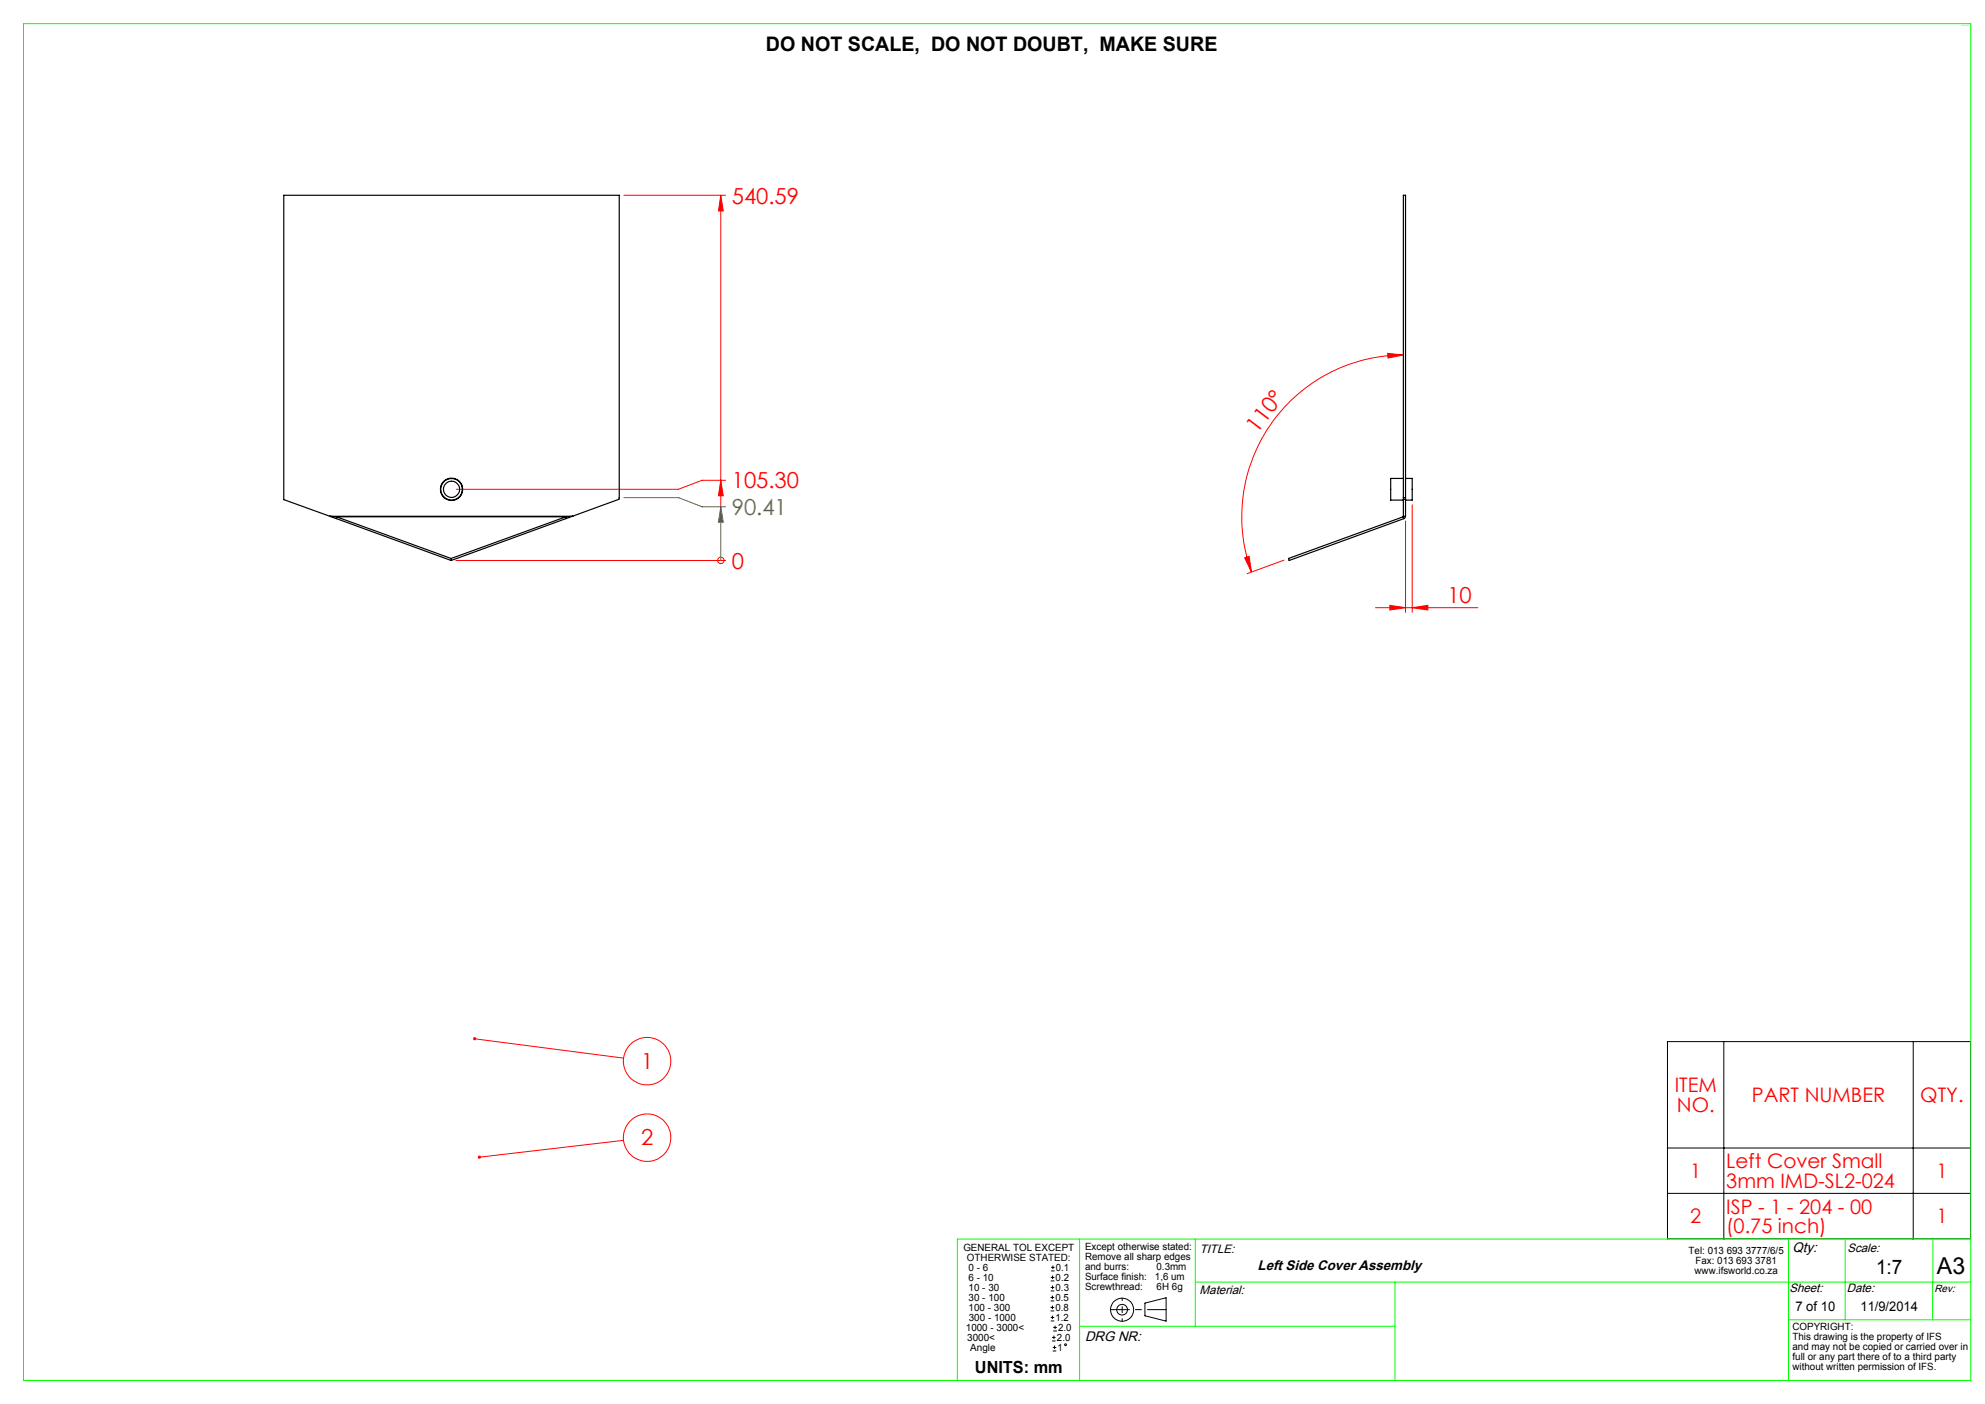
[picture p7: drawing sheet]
<svg xmlns="http://www.w3.org/2000/svg" width="420mm" height="297mm" viewBox="0 0 420 297" stroke-linecap="round" stroke-linejoin="round" font-family="sans-serif">
<g fill="none" stroke="#000" stroke-width=".21">
<path d="M352.8 220.3h64.1v41.8h-64.1zM364.7 220.3v41.8M404.8 220.3v41.8M352.8 252.4h64.1M352.8 242.8h64.1M222.3 275.2h.8M222.3 274.5h.8M222.3 277.3h.8M222.3 276.6h.8M222.3 271h.8M222.3 270.2h.8M222.3 273.1h.8"/>
<path d="M222.3 272.3h.8M222.3 279.4h.8M222.3 278.7h.8M222.4 268.8h.7M222.4 268.1h.7M222.7 274.1v.7M222.7 276.2v.7M222.7 278.3v.7M222.7 269.8v.8M222.7 272v.7M222.8 267.7v.8M242.3 275.7l4.4-1.2v5l-4.4-1.2z"/>
<path d="M222.6 283.7h.7M222.6 282.9h.7M222.7 285.8h.8M222.7 285h.8M222.8 281.5h.8M222.8 280.8h.8M223 282.5v.8M223.1 284.7v.7M223.2 280.4v.8"/>
<circle cx="237.4" cy="277" r="2.45"/>
<circle cx="237.4" cy="277" r="1.12"/>
<circle cx="225.5" cy="284.5" r=".18"/>
</g>
<g fill="none" stroke="#f00" stroke-width=".21">
<path d="M132 41.3h21.5M152.5 41.3l.5 3.3h-1zM152.5 41.3v65.9M293.6 74.8l3.3 .3-3.2 .6zM296.9 75.1a34.2 34.2 0 0 0-32.1 45.9M96.4 118.6h57.1M152.5 101.6l.5 3.3h-1zM152.5 118.6h.1M153.5 101.6h-4.9l-5.1 1.9h-46.9M263.3 118l1-.3 .5 3.3zM271.7 118.5l-7.8 2.9M297.4 110.2v19.3"/>
<path d="M298.8 106.8v22.7M291 128.5h21.7M294.1 128.1l3.3 .4-3.3 .5zM298.8 128.5l3.3-.4v.9zM100.4 219.7l31.5 4.1M131.9 241.2l-30.5 3.6"/>
<circle cx="152.5" cy="118.5" r=".68"/>
<circle cx="136.9" cy="224.5" r="5"/>
<circle cx="136.9" cy="240.7" r="5"/>
</g>
<path d="M132 105.3h11.5l5.1 1.9h4.9M152.5 107.2l.5 3.3h-1zM152.5 107.2v11.4" fill="none" stroke="#808000" stroke-width=".21"/>
<path d="M235 277h11.8" fill="none" stroke="#000" stroke-width=".21" stroke-dasharray="15.2 1.3 1.3 1.3" stroke-dashoffset="11.3"/>
<path d="M237.4 274.6v4.9" fill="none" stroke="#000" stroke-width=".21" stroke-dasharray="15.2 1.3 1.3 1.3" stroke-dashoffset="14.7"/>
<path d="M5 5h412v287h-412zM228.4 262.1v29.9M252.9 262.1v18.5M252.9 271.2h164.1M295.2 271.2v20.8M378.4 262.1v29.9M378.4 279.2h38.6M390.4 262.1v17.1M408.9 271.2v8M409 262.1v9.1M417 262.1h-214.4v29.9M228.4 280.6h66.8" fill="none" stroke="#0f0" stroke-width=".21"/>
<g fill="#f00">
<path d="M100.2 219.5l-.1 .2h.3h-.3a.34 .34 0 0 0 .4 .3 .34 .34 0 0 0 .2-.5 .34 .34 0 0 0-.5 0zM101.1 244.6v.2h.3h-.3a.33 .33 0 0 0 .5 .2 .33 .33 0 0 0 .1-.5 .33 .33 0 0 0-.6 .1z"/>
<path d="M152.5 101.6l.5 3.3h-1zM152.5 41.3l.5 3.3h-1z"/>
</g>
<path d="M152.5 107.2l.5 3.3h-1z" fill="#808000"/>
<g fill="#f00">
<path d="M298.8 128.5l3.3-.4v.9zM294.1 128.1l3.3 .4-3.3 .5z"/>
<path d="M293.6 74.8l3.3 .3-3.2 .6zM263.3 118l1-.3 .5 3.3z"/>
</g>
<g fill="none" stroke="#000" stroke-width=".25">
<path d="M69.8 109.2l1.4 .1M69.8 109.2l1.4 .5M69.8 109.2h.1M69.8 109.2l-9.8-3.5v-64.4h71v64v.3l-9.9 3.6M69.8 109.2h51.3M71.2 109.3l24.3 8.8M71.2 109.3h48.5M71.2 109.7l24.3 8.9M71.2 109.3v.4M95.5 118.1v.5M119.7 109.3l-24.2 8.8M119.7 109.3v.4"/>
<path d="M119.7 109.7l-24.2 8.9M121.1 109.2h.1M121.1 109.2l-1.4 .1M121.1 109.2l-1.4 .5M296.9 109.3l.1 .4M296.9 109.3l-24.3 8.8 .2 .5 24.2-8.9M296.9 109.2v.1M296.9 101.2h-2.6v4.6h2.6M296.9 109.2h.5M296.9 109.2v-67.9h.5v67.9M296.9 105.3h.5M296.9 105.6h.5"/>
<path d="M297.4 109.2l-.4 .5M297.4 101.2h1.4v4.6h-1.4"/>
<circle cx="95.5" cy="103.5" r="1.7"/>
<circle cx="95.5" cy="103.5" r="2.28"/>
<circle cx="95.5" cy="103.5" r="2.35"/>
</g>
<text font-size="4.9" x="409.8" y="269.4">A3</text>
<g font-size="4.7" fill="#f00">
<text x="154.8" y="43.1">540.59</text>
<text x="266" y="91.8" transform="rotate(-53 266 91.8)">110°</text>
<text x="154.8" y="103.3">105.30</text>
<text x="154.8" y="120.3">0</text>
<text x="306.2" y="127.5">10</text>
<text x="135.6" y="226.1">1</text>
<text x="135.6" y="242.3">2</text>
</g>
<text font-size="4.7" fill="#808000" x="154.8" y="108.9">90.41</text>
<g font-size="4.2">
<text x="162.1" y="10.8">DO NOT SCALE, DO NOT DOUBT, MAKE SURE</text>
<text x="396.9" y="269.4">1:7</text>
</g>
<g font-size="4.2" fill="#f00">
<text x="354.3" y="231">ITEM</text>
<text x="370.7" y="233.1">PART NUMBER</text>
<text x="406.3" y="233.1">QTY.</text>
<text x="354.8" y="235.2">NO.</text>
<text x="357.6" y="249.2">1</text>
<text x="365.3" y="247.1">Left Cover Small</text>
<text x="365.3" y="251.2">3mm IMD-SL2-024</text>
<text x="409.7" y="249.2">1</text>
<text x="365.3" y="256.7">ISP - 1 - 204 - 00</text>
<text x="357.6" y="258.8">2</text>
<text x="365.3" y="260.8">(0.75 inch)</text>
<text x="409.7" y="258.8">1</text>
</g>
<text font-size="3.5" x="206.3" y="290.4">UNITS: mm</text>
<g font-size="2.9">
<text x="266.1" y="268.6">Left Side Cover Assembly</text>
<text x="379.3" y="264.8">Qty:</text>
<text x="229.6" y="283.6">DRG NR:</text>
</g>
<g font-size="2.8">
<text x="379.9" y="277.4">7 of 10</text>
<text x="393.7" y="277.4">11/9/2014</text>
</g>
<g font-size="2.6">
<text x="253.8" y="265.1">TITLE:</text>
<text x="390.9" y="264.8">Scale:</text>
<text x="253.8" y="273.7">Material:</text>
<text x="378.6" y="273.3">Sheet:</text>
<text x="390.8" y="273.3">Date:</text>
</g>
<text font-size="2.2" x="409.3" y="273.3">Rev:</text>
<g font-size="2.1">
<text x="203.8" y="264.6">GENERAL TOL EXCEPT</text>
<text x="204.6" y="266.7">OTHERWISE STATED:</text>
<text x="204.9" y="268.8">0 - 6</text>
<text x="223.4" y="268.8">0.1</text>
<text x="229.6" y="264.4">Except otherwise stated:</text>
<text x="229.6" y="266.5">Remove all sharp edges</text>
<text x="229.6" y="268.6">and burrs:</text>
<text x="244.7" y="268.6">0.3mm</text>
<text x="357.3" y="265.2">Tel: 013 693 3777/6/5</text>
<text x="358.5" y="269.5">www.ifsworld.co.za</text>
<text x="358.8" y="267.3">Fax: 013 693 3781</text>
<text x="204.9" y="270.9">6 - 10</text>
<text x="204.9" y="273">10 - 30</text>
<text x="204.9" y="275.1">30 - 100</text>
<text x="223.3" y="275.1">0.5</text>
<text x="223.4" y="273">0.3</text>
<text x="223.4" y="270.9">0.2</text>
<text x="229.6" y="270.8">Surface finish:</text>
<text x="229.6" y="272.9">Screwthread:</text>
<text x="244.4" y="270.8">1,6 um</text>
<text x="244.7" y="272.9">6H 6g</text>
<text x="204.4" y="281.5">1000 - 3000&lt;</text>
<text x="205" y="277.3">100 - 300</text>
<text x="205" y="279.4">300 - 1000</text>
<text x="223.3" y="277.3">0.8</text>
<text x="223.3" y="279.4">1.2</text>
<text x="223.9" y="281.5">2.0</text>
<text x="379.3" y="281.4">COPYRIGHT:</text>
<text x="204.6" y="283.6">3000&lt;</text>
<text x="205.3" y="285.7">Angle</text>
<text x="223.6" y="283.6">2.0</text>
<text x="223.8" y="285.7">1</text>
<text x="379.3" y="283.5">This drawing is the property of IFS</text>
<text x="379.3" y="285.6">and may not be copied or carried over in</text>
<text x="379.3" y="287.7">full or any part there of to a third party</text>
<text x="379.3" y="289.9">without written permission of IFS.</text>
</g>
<text font-size=".4" fill="#0f0" x="415" y="5.6">Takkie-IFS</text>
</svg>
